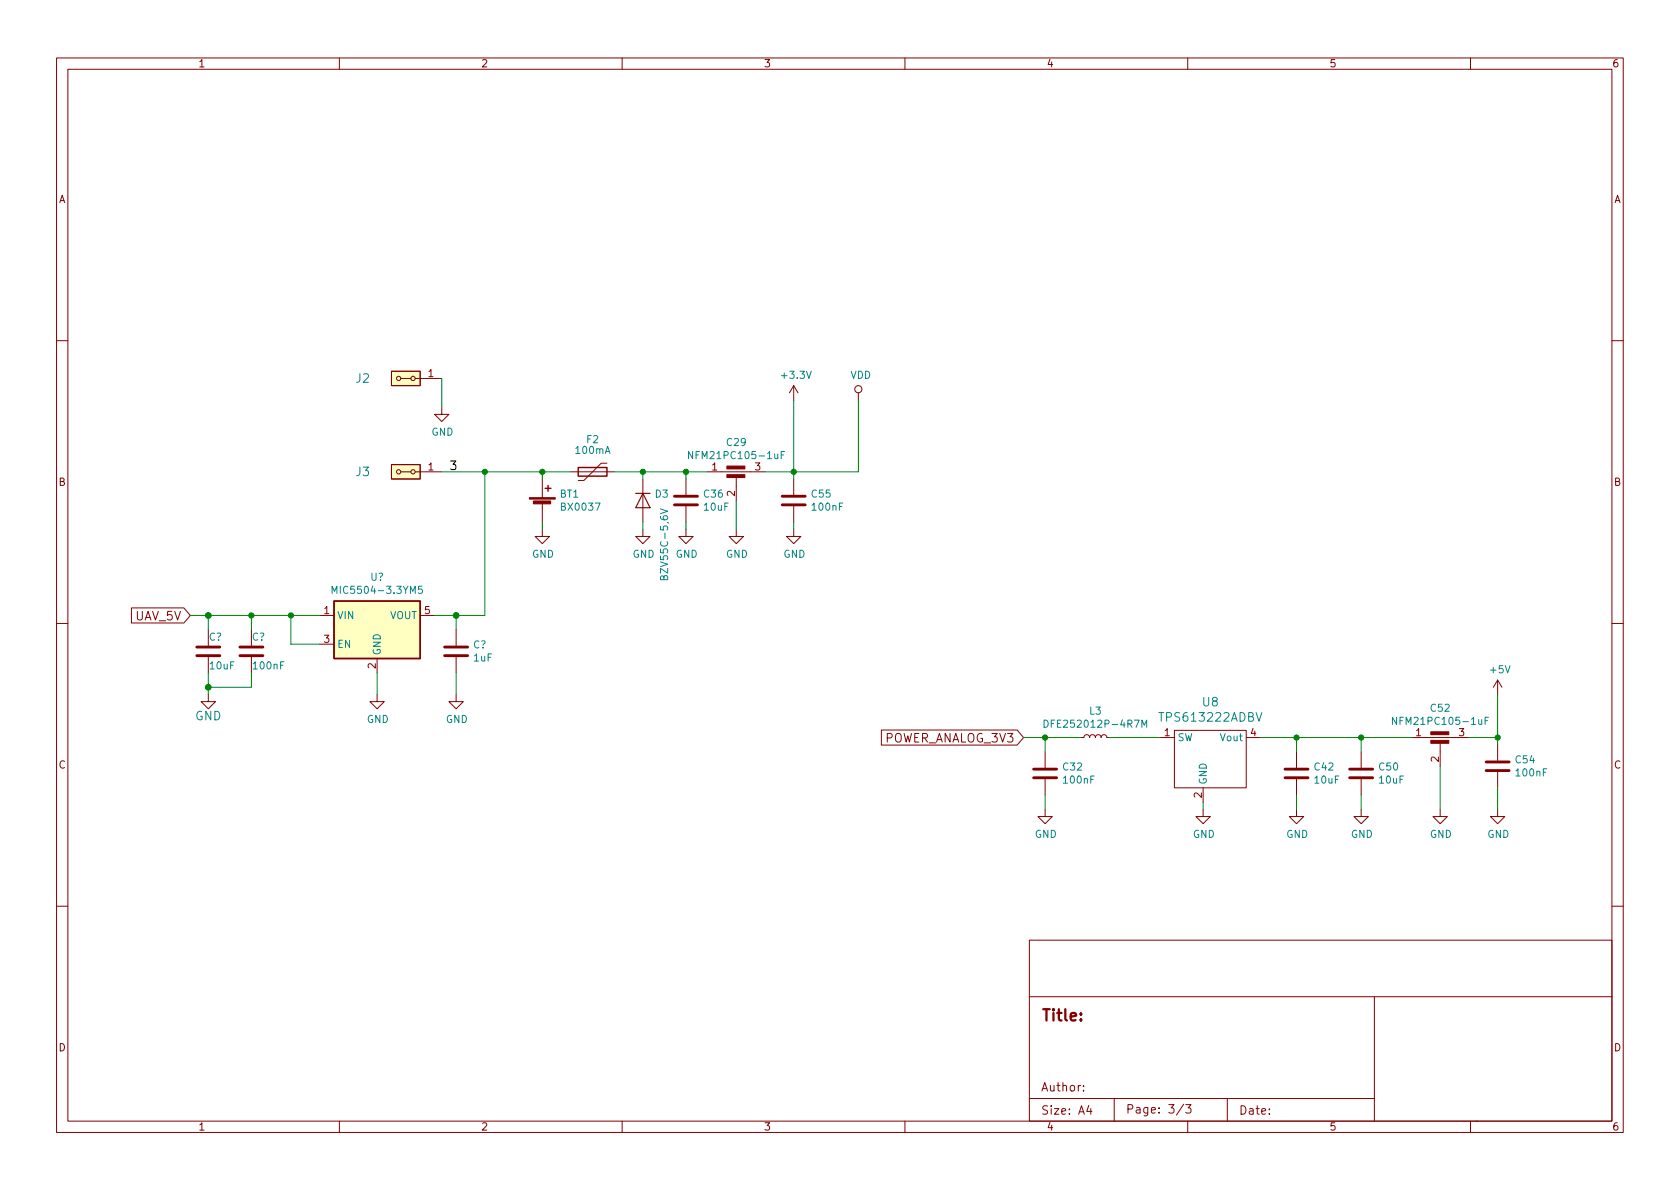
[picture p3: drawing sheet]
<svg xmlns="http://www.w3.org/2000/svg" width="297mm" height="210mm" viewBox="0 0 297 210" stroke-linecap="round" stroke-linejoin="round" font-family="sans-serif">
<g fill="none" stroke="#840000" stroke-width=".18">
<path d="M10 10.2h277v190.1h-277zM12 12.2h273v186.1h-273zM60 10.2v2M110 10.2v2M160 10.2v2M210 10.2v2M260 10.2v2M10 60.2h2M69.2 65.7h5.1v2.5h-5.1zM70.9 66.9h1.7M73.4 66.9h4.7M78.1 72v1.3h1.3l-1.3 1.2-1.3-1.2h1.3"/>
<path d="M140.3 68.2v2.5M140.3 68.2l-.7 1.3M140.3 68.2l.8 1.3M151.8 69.5v1.2M285 60.2h2M69.2 82.2h5.1v2.5h-5.1zM70.9 83.4h1.7M73.4 83.4h4.7M95.9 93.6v1.3h1.3l-1.3 1.2-1.3-1.2h1.3M95.9 84.7v3.3M95.9 89v3.3M101 83.4h7.6"/>
<path d="M107.3 81.9h-1l-3 3.1h-1.1M113.7 93.6v1.3h1.2l-1.2 1.2-1.3-1.2h1.3M113.7 84.7v7.6M121.3 93.6v1.3h1.3l-1.3 1.2-1.3-1.2h1.3M121.3 84.7v2.8M121.3 89.5v2.8M125.1 83.4h10.2M130.2 93.6v1.3h1.2l-1.2 1.2-1.3-1.2h1.3M130.2 84.2v4.3M140.3 93.6v1.3h1.3l-1.3 1.2-1.2-1.2h1.2M140.3 84.7v2.8M140.3 89.5v2.8"/>
<path d="M10 110.2h2M23.2 107.5h9.3l1.2 1.3-1.2 1.4h-9.3zM36.8 111.4v2.8M36.8 116.2v2.8M44.4 111.4v2.8M44.4 116.2v2.8M56.5 108.8h2.6M56.5 113.9h2.6M66.7 116.5v2.5M74.3 108.8h2.5M80.6 111.4v2.8M80.6 116.2v2.8"/>
<path d="M285 110.2h2M36.8 122.8v1.3h1.3l-1.3 1.2-1.2-1.2h1.2M66.7 122.8v1.3h1.2l-1.2 1.2-1.3-1.2h1.3M80.6 122.8v1.3h1.3l-1.3 1.2-1.2-1.2h1.2M155.8 129.1h24l1.2 1.3-1.2 1.4h-24zM184.8 133v2.8M184.8 137.8v2.8M191.1 130.4h.5l.2-.3 .3-.2 .4 .2 .2 .3 .1-.3 .3-.2 .4 .1 .2 .4 .2-.4 .4-.1 .3 .2 .1 .3 .1-.3 .4-.2 .4 .2 .1 .3h.5M205.1 130.4h2.5M207.6 129.2h12.7v10.1h-12.7zM212.7 139.3v2.6M220.3 130.4h2.6"/>
<path d="M229.2 133v2.8M229.2 137.8v2.8M240.7 133v2.8M240.7 137.8v2.8M249.6 130.4h10.1M254.6 131.2v4.3M264.8 120.3v2.5M264.8 131.7v2.8M264.8 136.5v2.8M264.8 120.3l-.8 1.2M264.8 120.3l.8 1.2M184.8 143.1v1.3h1.3l-1.3 1.3-1.3-1.3h1.3"/>
<path d="M212.7 143.1v1.3h1.3l-1.3 1.3-1.2-1.3h1.2M229.2 143.1v1.3h1.3l-1.3 1.3-1.2-1.3h1.2M240.7 143.1v1.3h1.2l-1.2 1.3-1.3-1.3h1.3M254.6 143.1v1.3h1.3l-1.3 1.3-1.2-1.3h1.2M264.8 143.1v1.3h1.3l-1.3 1.3-1.3-1.3h1.3M10 160.2h2M182 166.3h103v32h-103zM182 176.3h103M243 176.3v22M285 160.2h2M60 198.3v2M110 198.3v2"/>
<path d="M160 198.3v2M182 194.3h61M191.6 192.8v.1M191.6 192v.1M192.5 195.5l-.4 1h1M192.9 196v1M197 194.3v4M209.3 195.3l-1.3 1.9M209.6 195.3h1l-.5 .6 .4 .1v.7l-.2 .1h-.4l-.3-.1M210 198.3v2M217 194.3v4M260 198.3v2"/>
<path d="M261 198.3h.1"/>
<circle cx="70.5" cy="66.9" r=".38"/>
<circle cx="73" cy="66.9" r=".38"/>
<circle cx="151.8" cy="68.8" r=".63"/>
<circle cx="70.5" cy="83.4" r=".38"/>
<circle cx="73" cy="83.4" r=".38"/>
</g>
<g fill="#840000" stroke="#840000" stroke-width=".18">
<path d="M128.5 83.9h3.2v.5h-3.2z"/>
<path d="M128.5 82.4h3.2v.5h-3.2z"/>
<path d="M93.6 88h4.6v.3h-4.6z"/>
<path d="M94.3 88.6h3.1v.5h-3.1z"/>
<path d="M253 130.9h3.2v.5h-3.2z"/>
<path d="M253 129.4h3.2v.5h-3.2z"/>
</g>
<g fill="none" stroke="#008484" stroke-width=".18">
<path d="M122.5 79.8v1.3l-.8-1.3v1.3M138.7 79.8h-.6v1.3M116.8 90l1.2 .4-1.2 .4M138.1 80.4h.5M58.7 104.9v-1.2l.4 .9 .5-.9v1.2M74.6 103.7h-.6v.6l.1-.1h.5l.1 .2-.1 .4-.2 .1-.4-.1M117.4 102.1l.2-.3h.3l.1 .2v.5h-1.2l.1-.6 .2-.1 .2 .2 .1 .5M184.6 127.3a.64 .64 0 0 1 .7 .7 .64 .64 0 0 1-.7 .6zM201.9 128.6v-1.3l.4 .9 .4-.9v1.3M222.1 126l.5 1.5 .5-1.5M246.9 126.8v1.3l-.7-1.3v1.3M262.6 127.4h.4"/>
<path d="M263.2 126.8h-.6v1.3"/>
</g>
<g fill="none" stroke="#840000" stroke-width=".51">
<path d="M119.3 89.3h4M119.3 87.8h4M138.3 89.3h4.1M138.3 87.8h4.1M34.8 115.9h4.1M34.8 114.4h4.1M42.4 115.9h4.1M42.4 114.4h4.1M78.6 115.9h4.1M78.6 114.4h4.1M182.8 137.5h4M182.8 136h4"/>
<path d="M227.2 137.5h4.1M227.2 136h4.1M238.6 137.5h4.1M238.6 136h4.1M262.8 136.3h4M262.8 134.7h4"/>
</g>
<path d="M96.4 86.4h1M96.9 85.8v1.1M102.2 82.7h5.1v1.5h-5.1zM59.1 106.3h15.2v10.2h-15.2z" fill="none" stroke="#840000" stroke-width=".25"/>
<path d="M112.4 87.2h2.5M113.7 87.2l1.2 2.6h-2.5z" fill="none" stroke="#840000" stroke-width=".2"/>
<g fill="#ffffc2" stroke="#ffffc2" stroke-width=".18">
<path d="M59.1 106.3h15.2v10.2h-15.2z"/>
<path d="M69.2 82.2h5.1v2.5h-5.1z"/>
<path d="M69.2 65.7h5.1v2.5h-5.1z"/>
</g>
<g fill="none" stroke="#008400" stroke-width=".18">
<path d="M78.1 66.9v5.1M140.3 70.7v14M151.8 70.7v12.7h-16.5M78.1 83.4h22.9M85.7 83.4v25.4h-8.9M95.9 83.4v1.3M95.9 92.3v1.3M108.6 83.4h16.5M113.7 83.4v1.3M113.7 92.3v1.3M121.3 83.4v1.3M121.3 92.3v1.3"/>
<path d="M130.2 88.5v5.1M140.3 92.3v1.3M33.7 108.8h22.8M36.8 108.8v2.6M36.8 119v3.8M44.4 108.8v2.6M44.4 119v2.5h-7.6M51.4 108.8v5.1h5.1M66.7 119v3.8M80.6 108.8v2.6M80.6 119v3.8M181 130.4h10.1"/>
<path d="M184.8 130.4v2.6M196.2 130.4h8.9M222.9 130.4h26.7M229.2 130.4v2.6M240.7 130.4v2.6M254.6 135.5v7.6M259.7 130.4h5.1M264.8 122.8v8.9M264.8 139.3v3.8M184.8 140.6v2.5M212.7 141.9v1.2M229.2 140.6v2.5"/>
<path d="M240.7 140.6v2.5"/>
</g>
<g fill="#008400" stroke="#008400" stroke-width=".18">
<circle cx="95.9" cy="83.4" r=".46"/>
<circle cx="113.7" cy="83.4" r=".46"/>
<circle cx="121.3" cy="83.4" r=".46"/>
<circle cx="140.3" cy="83.4" r=".46"/>
<circle cx="240.7" cy="130.4" r=".46"/>
<circle cx="184.8" cy="130.4" r=".46"/>
<circle cx="229.2" cy="130.4" r=".46"/>
<circle cx="264.8" cy="130.4" r=".46"/>
<circle cx="36.8" cy="121.5" r=".51"/>
<circle cx="51.4" cy="108.8" r=".46"/>
<circle cx="36.8" cy="108.8" r=".51"/>
<circle cx="44.4" cy="108.8" r=".46"/>
<circle cx="80.6" cy="108.8" r=".51"/>
<circle cx="85.7" cy="83.4" r=".46"/>
</g>
<text font-size="2.8" fill="#840000" x="184" y="180.6">Title:</text>
<g font-size="2.1" fill="#008484">
<text x="63" y="67.7">J2</text>
<text x="63" y="84.2">J3</text>
<text x="212.6" y="124.9">U8</text>
<text x="34.5" y="127.4">GND</text>
<text x="205.4" y="127.6">TPS613222ADBV</text>
</g>
<text font-size="2.1" x="79.4" y="83.1">3</text>
<g font-size="2.1" fill="#840000">
<text x="23.9" y="109.7">UAV_5V</text>
<text x="156.1" y="131.3">POWER_ANALOG_3V3</text>
<text x="184" y="193">Author:</text>
<text x="184" y="197.1">Size: A4</text>
<text x="199" y="196.9">Page: 3/3</text>
<text x="219" y="197.1">Date:</text>
</g>
<g font-size="1.8" fill="#840000">
<text x="35" y="11.9">1</text>
<text x="85" y="11.9">2</text>
<text x="135" y="11.9">3</text>
<text x="185" y="11.9">4</text>
<text x="235" y="11.9">5</text>
<text x="285" y="11.9">6</text>
<text x="10.3" y="35.9">A</text>
<text x="285.3" y="35.9">A</text>
<text x="75.7" y="66.7">1</text>
<text x="75.7" y="83.2">1</text>
<text x="125.9" y="83.2">1</text>
<text x="133.5" y="83.2">3</text>
<text x="10.3" y="85.9">B</text>
<text x="129.9" y="87.7" transform="rotate(-90 129.9 87.7)">2</text>
<text x="285.3" y="85.9">B</text>
<text x="57.3" y="108.6">1</text>
<text x="57.3" y="113.7">3</text>
<text x="75.1" y="108.6">5</text>
<text x="66.4" y="118.2" transform="rotate(-90 66.4 118.2)">2</text>
<text x="205.9" y="130.2">1</text>
<text x="221.1" y="130.2">4</text>
<text x="250.3" y="130.2">1</text>
<text x="258" y="130.2">3</text>
<text x="10.3" y="135.9">C</text>
<text x="254.4" y="134.7" transform="rotate(-90 254.4 134.7)">2</text>
<text x="285.3" y="135.9">C</text>
<text x="212.5" y="141.1" transform="rotate(-90 212.5 141.1)">2</text>
<text x="10.3" y="185.9">D</text>
<text x="285.3" y="185.9">D</text>
<text x="35" y="199.9">1</text>
<text x="85" y="199.9">2</text>
<text x="135" y="199.9">3</text>
<text x="185" y="199.9">4</text>
<text x="235" y="199.9">5</text>
<text x="285" y="199.9">6</text>
</g>
<g font-size="1.8" fill="#008484">
<text x="138.4" y="67">+3.3V</text>
<text x="150.3" y="67">VDD</text>
<text x="76.3" y="77">GND</text>
<text x="101.9" y="80.3">100mA</text>
<text x="103.7" y="78.4">F2</text>
<text x="122.7" y="81.2">NFM21PC105-1uF</text>
<text x="128.6" y="78.9">C29</text>
<text x="99" y="88">BT1</text>
<text x="115.9" y="88">D3</text>
<text x="124.5" y="88">C36</text>
<text x="143.6" y="88">C55</text>
<text x="99.4" y="90.3">BX0037</text>
<text x="124.5" y="90.3">10uF</text>
<text x="143.7" y="90.3">100nF</text>
<text x="94" y="98.6">GND</text>
<text x="111.8" y="98.6">GND</text>
<text x="118.1" y="101.8" transform="rotate(-90 118.1 101.8)">BZV55C-5,6V</text>
<text x="119.4" y="98.6">GND</text>
<text x="128.3" y="98.6">GND</text>
<text x="138.5" y="98.6">GND</text>
<text x="59.7" y="105">MIC5504-3.3YM5</text>
<text x="65.5" y="102.7">U?</text>
<text x="36.9" y="113.3">C?</text>
<text x="44.5" y="113.3">C?</text>
<text x="59.6" y="109.5">VIN</text>
<text x="68.9" y="109.5">VOUT</text>
<text x="37.2" y="118.4">10uF</text>
<text x="44.9" y="118.4">100nF</text>
<text x="59.6" y="114.5">EN</text>
<text x="67.3" y="115.9" transform="rotate(-90 67.3 115.9)">GND</text>
<text x="83.6" y="114.6">C?</text>
<text x="83.8" y="117">1uF</text>
<text x="263.6" y="119">+5V</text>
<text x="253" y="125.9">C52</text>
<text x="64.8" y="127.8">GND</text>
<text x="78.8" y="127.8">GND</text>
<text x="185.7" y="128.7">DFE252012P-4R7M</text>
<text x="192.6" y="126.4">L3</text>
<text x="208.2" y="131.1">SW</text>
<text x="215.9" y="131.1">Vout</text>
<text x="247.2" y="128.2">NFM21PC105-1uF</text>
<text x="188" y="136.2">C32</text>
<text x="232.5" y="136.2">C42</text>
<text x="243.9" y="136.2">C50</text>
<text x="268" y="135">C54</text>
<text x="268.2" y="137.3">100nF</text>
<text x="188.2" y="138.6">100nF</text>
<text x="213.4" y="138.8" transform="rotate(-90 213.4 138.8)">GND</text>
<text x="232.5" y="138.6">10uF</text>
<text x="243.9" y="138.6">10uF</text>
<text x="182.9" y="148.2">GND</text>
<text x="210.9" y="148.2">GND</text>
<text x="227.4" y="148.2">GND</text>
<text x="238.8" y="148.2">GND</text>
<text x="252.8" y="148.2">GND</text>
<text x="263" y="148.2">GND</text>
</g>
</svg>
